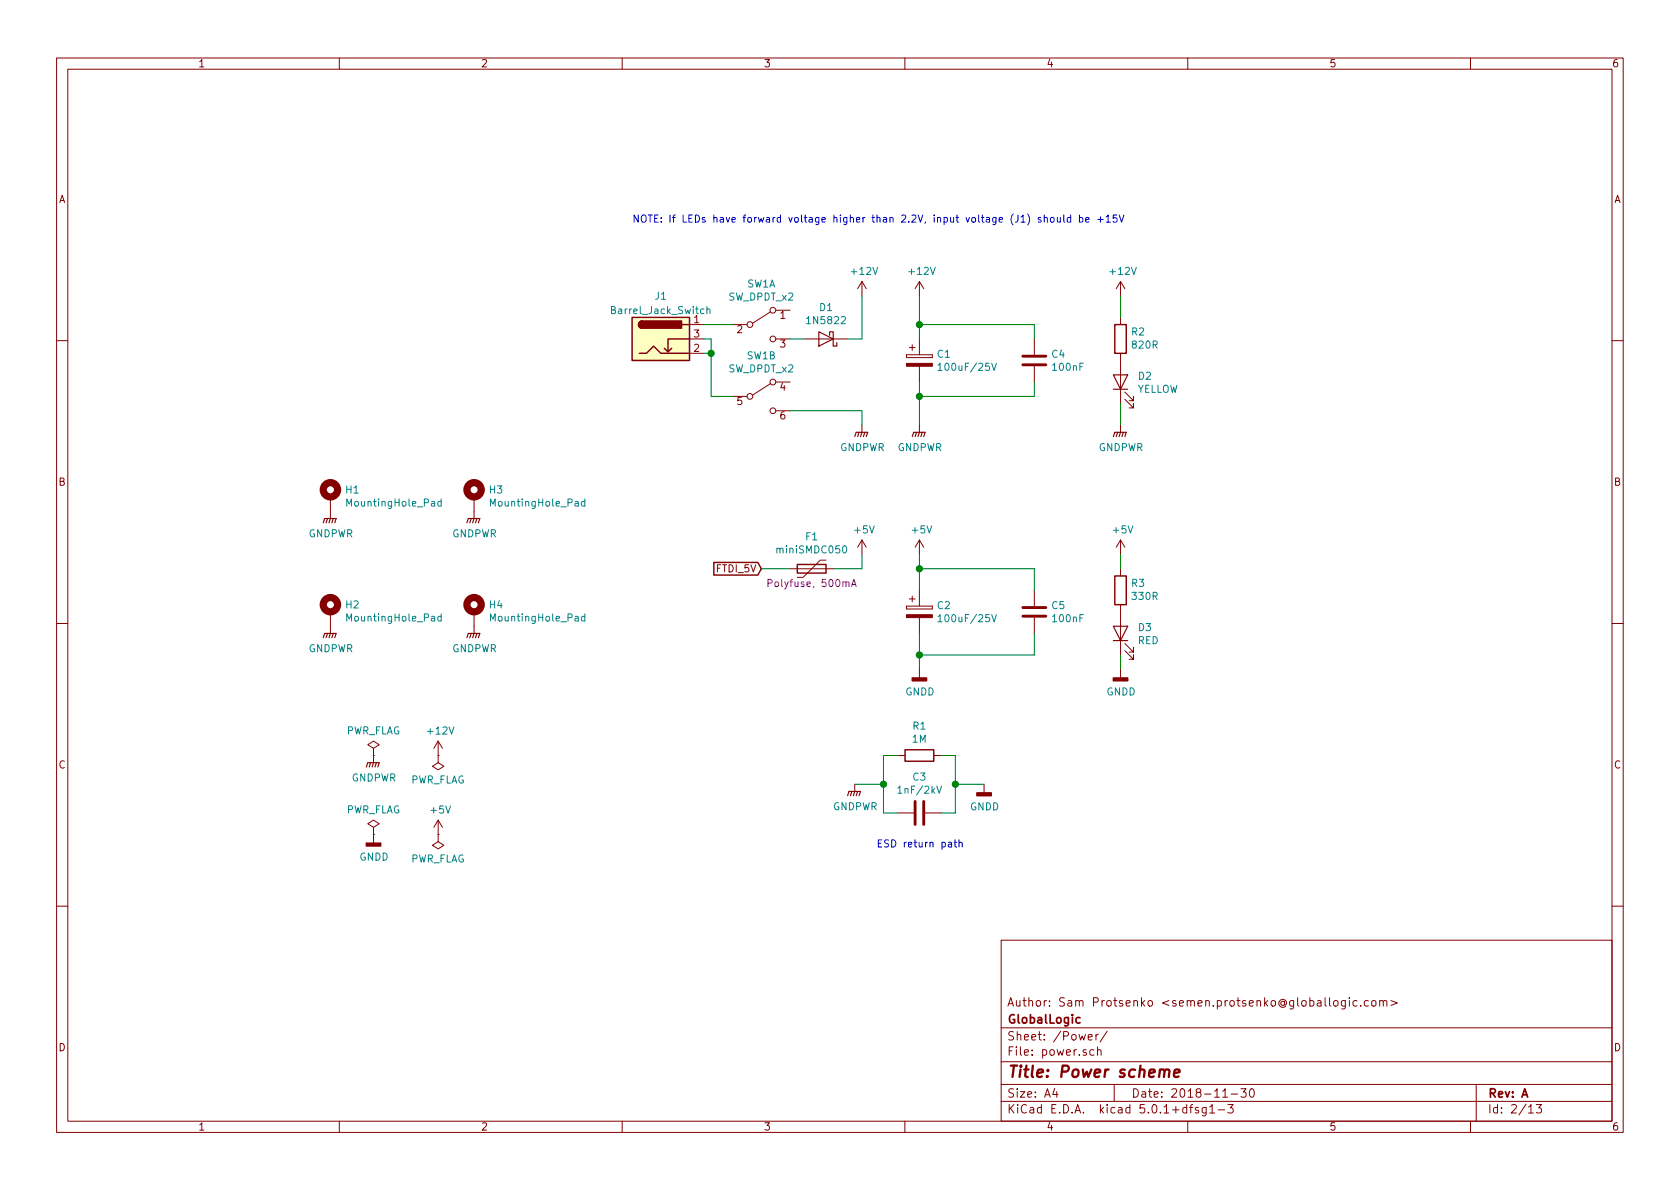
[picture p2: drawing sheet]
EESchema Schematic File Version 4
EELAYER 26 0
EELAYER END
$Descr A4 11693 8268
encoding utf-8
Sheet 2 13
Title "Power scheme"
Date "2018-11-30"
Rev "A"
Comp "GlobalLogic"
Comment1 "Author: Sam Protsenko <semen.protsenko@globallogic.com>"
Comment2 ""
Comment3 ""
Comment4 ""
$EndDescr
$Comp
L power:+12V #PWR?
U 1 1
P 6000 2050
AR Path="/5C1EEA91/5C00292E" Ref="#PWR?"  Part="1" 
AR Path="/5C21A6D9/5C00292E" Ref="#PWR?"  Part="1" 
AR Path="/5BFF6EC8/5C00292E" Ref="#PWR?"  Part="1" 
AR Path="/5C004DBD/5C00292E" Ref="#PWR010"  Part="1" 
F 0 "#PWR010" H 6000 1900 50  0001 C CNN
F 1 "+12V" H 6015 2223 50  0000 C CNN
F 2 "" H 6000 2050 50  0001 C CNN
F 3 "" H 6000 2050 50  0001 C CNN
	1    6000 2050
	1    0    0    -1  
$EndComp
$Comp
L Device:CP C?
U 1 1
P 6400 2500
AR Path="/5C1EEA91/5C002942" Ref="C?"  Part="1" 
AR Path="/5C21A6D9/5C002942" Ref="C?"  Part="1" 
AR Path="/5BFF6EC8/5C002942" Ref="C?"  Part="1" 
AR Path="/5C004DBD/5C002942" Ref="C1"  Part="1" 
F 0 "C1" H 6518 2546 50  0000 L CNN
F 1 "100uF/25V" H 6518 2455 50  0000 L CNN
F 2 "Capacitor_THT:CP_Radial_D6.3mm_P2.50mm" H 6438 2350 50  0001 C CNN
F 3 "~" H 6400 2500 50  0001 C CNN
	1    6400 2500
	1    0    0    -1  
$EndComp
$Comp
L Device:CP C?
U 1 1
P 6400 4250
AR Path="/5C1EEA91/5C002955" Ref="C?"  Part="1" 
AR Path="/5C21A6D9/5C002955" Ref="C?"  Part="1" 
AR Path="/5BFF6EC8/5C002955" Ref="C?"  Part="1" 
AR Path="/5C004DBD/5C002955" Ref="C2"  Part="1" 
F 0 "C2" H 6518 4296 50  0000 L CNN
F 1 "100uF/25V" H 6518 4205 50  0000 L CNN
F 2 "Capacitor_THT:CP_Radial_D6.3mm_P2.50mm" H 6438 4100 50  0001 C CNN
F 3 "~" H 6400 4250 50  0001 C CNN
	1    6400 4250
	1    0    0    -1  
$EndComp
$Comp
L power:+12V #PWR?
U 1 1
P 6400 2050
AR Path="/5C1EEA91/5C00295C" Ref="#PWR?"  Part="1" 
AR Path="/5C21A6D9/5C00295C" Ref="#PWR?"  Part="1" 
AR Path="/5BFF6EC8/5C00295C" Ref="#PWR?"  Part="1" 
AR Path="/5C004DBD/5C00295C" Ref="#PWR013"  Part="1" 
F 0 "#PWR013" H 6400 1900 50  0001 C CNN
F 1 "+12V" H 6415 2223 50  0000 C CNN
F 2 "" H 6400 2050 50  0001 C CNN
F 3 "" H 6400 2050 50  0001 C CNN
	1    6400 2050
	1    0    0    -1  
$EndComp
$Comp
L power:+5V #PWR?
U 1 1
P 6400 3850
AR Path="/5C1EEA91/5C002968" Ref="#PWR?"  Part="1" 
AR Path="/5C21A6D9/5C002968" Ref="#PWR?"  Part="1" 
AR Path="/5BFF6EC8/5C002968" Ref="#PWR?"  Part="1" 
AR Path="/5C004DBD/5C002968" Ref="#PWR015"  Part="1" 
F 0 "#PWR015" H 6400 3700 50  0001 C CNN
F 1 "+5V" H 6415 4023 50  0000 C CNN
F 2 "" H 6400 3850 50  0001 C CNN
F 3 "" H 6400 3850 50  0001 C CNN
	1    6400 3850
	1    0    0    -1  
$EndComp
Wire Wire Line
	6400 4100 6400 3950
Wire Wire Line
	6400 4400 6400 4550
$Comp
L power:+12V #PWR?
U 1 1
P 3050 5250
AR Path="/5C003476" Ref="#PWR?"  Part="1" 
AR Path="/5BFF6EC8/5C003476" Ref="#PWR?"  Part="1" 
AR Path="/5C004DBD/5C003476" Ref="#PWR05"  Part="1" 
F 0 "#PWR05" H 3050 5100 50  0001 C CNN
F 1 "+12V" H 3065 5423 50  0000 C CNN
F 2 "" H 3050 5250 50  0001 C CNN
F 3 "" H 3050 5250 50  0001 C CNN
	1    3050 5250
	1    0    0    -1  
$EndComp
$Comp
L power:PWR_FLAG #FLG?
U 1 1
P 2600 5250
AR Path="/5C00347C" Ref="#FLG?"  Part="1" 
AR Path="/5BFF6EC8/5C00347C" Ref="#FLG?"  Part="1" 
AR Path="/5C004DBD/5C00347C" Ref="#FLG01"  Part="1" 
F 0 "#FLG01" H 2600 5325 50  0001 C CNN
F 1 "PWR_FLAG" H 2600 5424 50  0000 C CNN
F 2 "" H 2600 5250 50  0001 C CNN
F 3 "~" H 2600 5250 50  0001 C CNN
	1    2600 5250
	1    0    0    -1  
$EndComp
$Comp
L power:PWR_FLAG #FLG?
U 1 1
P 3050 5250
AR Path="/5C003482" Ref="#FLG?"  Part="1" 
AR Path="/5BFF6EC8/5C003482" Ref="#FLG?"  Part="1" 
AR Path="/5C004DBD/5C003482" Ref="#FLG03"  Part="1" 
F 0 "#FLG03" H 3050 5325 50  0001 C CNN
F 1 "PWR_FLAG" H 3050 5423 50  0000 C CNN
F 2 "" H 3050 5250 50  0001 C CNN
F 3 "~" H 3050 5250 50  0001 C CNN
	1    3050 5250
	-1   0    0    1   
$EndComp
$Comp
L Connector:Barrel_Jack_Switch J1
U 1 1
P 4600 2350
F 0 "J1" H 4600 2650 50  0000 C CNN
F 1 "Barrel_Jack_Switch" H 4600 2550 50  0000 C CNN
F 2 "Connector_BarrelJack:BarrelJack_CUI_PJ-102AH_Horizontal" H 4650 2310 50  0001 C CNN
F 3 "~" H 4650 2310 50  0001 C CNN
	1    4600 2350
	1    0    0    -1  
$EndComp
$Comp
L Device:C C?
U 1 1
P 7200 2500
AR Path="/5C1EEA91/5C07E0CE" Ref="C?"  Part="1" 
AR Path="/5C003E55/5C07E0CE" Ref="C?"  Part="1" 
AR Path="/5C006D16/5C07E0CE" Ref="C?"  Part="1" 
AR Path="/5C004DBD/5C07E0CE" Ref="C4"  Part="1" 
F 0 "C4" H 7315 2546 50  0000 L CNN
F 1 "100nF" H 7315 2455 50  0000 L CNN
F 2 "Capacitor_SMD:C_1206_3216Metric" H 7238 2350 50  0001 C CNN
F 3 "~" H 7200 2500 50  0001 C CNN
	1    7200 2500
	1    0    0    -1  
$EndComp
$Comp
L Device:C C?
U 1 1
P 7200 4250
AR Path="/5C1EEA91/5C07E2E5" Ref="C?"  Part="1" 
AR Path="/5C003E55/5C07E2E5" Ref="C?"  Part="1" 
AR Path="/5C006D16/5C07E2E5" Ref="C?"  Part="1" 
AR Path="/5C004DBD/5C07E2E5" Ref="C5"  Part="1" 
F 0 "C5" H 7315 4296 50  0000 L CNN
F 1 "100nF" H 7315 4205 50  0000 L CNN
F 2 "Capacitor_SMD:C_1206_3216Metric" H 7238 4100 50  0001 C CNN
F 3 "~" H 7200 4250 50  0001 C CNN
	1    7200 4250
	1    0    0    -1  
$EndComp
Wire Wire Line
	6400 2650 6400 2750
Wire Wire Line
	6400 2350 6400 2250
Wire Wire Line
	7200 2350 7200 2250
Wire Wire Line
	7200 2250 6400 2250
Connection ~ 6400 2250
Wire Wire Line
	6400 2250 6400 2050
Wire Wire Line
	7200 2650 7200 2750
Wire Wire Line
	7200 2750 6400 2750
Connection ~ 6400 2750
Wire Wire Line
	7200 4100 7200 3950
Wire Wire Line
	7200 3950 6400 3950
Connection ~ 6400 3950
Wire Wire Line
	6400 3950 6400 3850
Wire Wire Line
	7200 4400 7200 4550
Wire Wire Line
	7200 4550 6400 4550
Connection ~ 6400 4550
Wire Wire Line
	6400 4550 6400 4650
$Comp
L Device:LED D2
U 1 1
P 7800 2650
F 0 "D2" V 7838 2532 50  0000 R CNN
F 1 "YELLOW" V 7747 2532 50  0000 R CNN
F 2 "LED_THT:LED_D5.0mm" H 7800 2650 50  0001 C CNN
F 3 "~" H 7800 2650 50  0001 C CNN
	1    7800 2650
	0    -1   -1   0   
$EndComp
$Comp
L Device:R R2
U 1 1
P 7800 2350
F 0 "R2" H 7730 2304 50  0000 R CNN
F 1 "820R" H 7730 2395 50  0000 R CNN
F 2 "Resistor_SMD:R_1206_3216Metric" V 7730 2350 50  0001 C CNN
F 3 "~" H 7800 2350 50  0001 C CNN
	1    7800 2350
	-1   0    0    1   
$EndComp
$Comp
L power:+12V #PWR018
U 1 1
P 7800 2050
F 0 "#PWR018" H 7800 1900 50  0001 C CNN
F 1 "+12V" H 7815 2223 50  0000 C CNN
F 2 "" H 7800 2050 50  0001 C CNN
F 3 "" H 7800 2050 50  0001 C CNN
	1    7800 2050
	1    0    0    -1  
$EndComp
$Comp
L Device:LED D3
U 1 1
P 7800 4400
F 0 "D3" V 7838 4282 50  0000 R CNN
F 1 "RED" V 7747 4282 50  0000 R CNN
F 2 "LED_THT:LED_D5.0mm" H 7800 4400 50  0001 C CNN
F 3 "~" H 7800 4400 50  0001 C CNN
	1    7800 4400
	0    -1   -1   0   
$EndComp
$Comp
L Device:R R3
U 1 1
P 7800 4100
F 0 "R3" H 7730 4054 50  0000 R CNN
F 1 "330R" H 7730 4145 50  0000 R CNN
F 2 "Resistor_SMD:R_1206_3216Metric" V 7730 4100 50  0001 C CNN
F 3 "~" H 7800 4100 50  0001 C CNN
	1    7800 4100
	-1   0    0    1   
$EndComp
$Comp
L power:+5V #PWR?
U 1 1
P 7800 3850
AR Path="/5C1EEA91/5C123A87" Ref="#PWR?"  Part="1" 
AR Path="/5C21A6D9/5C123A87" Ref="#PWR?"  Part="1" 
AR Path="/5BFF6EC8/5C123A87" Ref="#PWR?"  Part="1" 
AR Path="/5C004DBD/5C123A87" Ref="#PWR020"  Part="1" 
F 0 "#PWR020" H 7800 3700 50  0001 C CNN
F 1 "+5V" H 7815 4023 50  0000 C CNN
F 2 "" H 7800 3850 50  0001 C CNN
F 3 "" H 7800 3850 50  0001 C CNN
	1    7800 3850
	1    0    0    -1  
$EndComp
Wire Wire Line
	7800 3950 7800 3850
Wire Wire Line
	7800 4650 7800 4550
$Comp
L Switch:SW_DPDT_x2 SW1
U 1 1
P 5300 2250
F 0 "SW1" H 5300 2535 50  0000 C CNN
F 1 "SW_DPDT_x2" H 5300 2444 50  0000 C CNN
F 2 "Button_Switch_THT_CW:SW_CW_GF-126-0305_DPDT" H 5300 2250 50  0001 C CNN
F 3 "" H 5300 2250 50  0001 C CNN
	1    5300 2250
	1    0    0    -1  
$EndComp
Wire Wire Line
	4900 2250 5100 2250
Text Notes 4400 1550 0    50   ~ 0
NOTE: If LEDs have forward voltage higher than 2.2V, input voltage (J1) should be +15V
$Comp
L Switch:SW_DPDT_x2 SW1
U 2 1
P 5300 2750
F 0 "SW1" H 5300 3035 50  0000 C CNN
F 1 "SW_DPDT_x2" H 5300 2944 50  0000 C CNN
F 2 "Button_Switch_THT_CW:SW_CW_GF-126-0305_DPDT" H 5300 2750 50  0001 C CNN
F 3 "" H 5300 2750 50  0001 C CNN
	2    5300 2750
	1    0    0    -1  
$EndComp
Wire Wire Line
	4900 2350 4950 2350
Wire Wire Line
	4950 2350 4950 2450
Wire Wire Line
	4950 2450 4900 2450
Wire Wire Line
	5100 2750 4950 2750
Wire Wire Line
	4950 2750 4950 2450
Connection ~ 4950 2450
Wire Wire Line
	6400 2750 6400 2950
Wire Wire Line
	7800 2200 7800 2050
Wire Wire Line
	7800 2800 7800 2950
$Comp
L power:GNDPWR #PWR011
U 1 1
P 6000 2950
F 0 "#PWR011" H 6000 2750 50  0001 C CNN
F 1 "GNDPWR" H 6004 2796 50  0000 C CNN
F 2 "" H 6000 2900 50  0001 C CNN
F 3 "" H 6000 2900 50  0001 C CNN
	1    6000 2950
	1    0    0    -1  
$EndComp
$Comp
L power:GNDPWR #PWR014
U 1 1
P 6400 2950
F 0 "#PWR014" H 6400 2750 50  0001 C CNN
F 1 "GNDPWR" H 6404 2796 50  0000 C CNN
F 2 "" H 6400 2900 50  0001 C CNN
F 3 "" H 6400 2900 50  0001 C CNN
	1    6400 2950
	1    0    0    -1  
$EndComp
$Comp
L power:GNDPWR #PWR019
U 1 1
P 7800 2950
F 0 "#PWR019" H 7800 2750 50  0001 C CNN
F 1 "GNDPWR" H 7804 2796 50  0000 C CNN
F 2 "" H 7800 2900 50  0001 C CNN
F 3 "" H 7800 2900 50  0001 C CNN
	1    7800 2950
	1    0    0    -1  
$EndComp
$Comp
L power:GNDPWR #PWR03
U 1 1
P 2600 5250
F 0 "#PWR03" H 2600 5050 50  0001 C CNN
F 1 "GNDPWR" H 2604 5096 50  0000 C CNN
F 2 "" H 2600 5200 50  0001 C CNN
F 3 "" H 2600 5200 50  0001 C CNN
	1    2600 5250
	1    0    0    -1  
$EndComp
$Comp
L power:GNDD #PWR016
U 1 1
P 6400 4650
F 0 "#PWR016" H 6400 4400 50  0001 C CNN
F 1 "GNDD" H 6404 4495 50  0000 C CNN
F 2 "" H 6400 4650 50  0001 C CNN
F 3 "" H 6400 4650 50  0001 C CNN
	1    6400 4650
	1    0    0    -1  
$EndComp
$Comp
L power:GNDD #PWR021
U 1 1
P 7800 4650
F 0 "#PWR021" H 7800 4400 50  0001 C CNN
F 1 "GNDD" H 7804 4495 50  0000 C CNN
F 2 "" H 7800 4650 50  0001 C CNN
F 3 "" H 7800 4650 50  0001 C CNN
	1    7800 4650
	1    0    0    -1  
$EndComp
$Comp
L Diode:1N5822 D1
U 1 1
P 5750 2350
F 0 "D1" H 5750 2134 50  0000 C CNN
F 1 "1N5822" H 5750 2225 50  0000 C CNN
F 2 "Diode_THT:D_DO-201AD_P15.24mm_Horizontal" H 5750 2175 50  0001 C CNN
F 3 "http://www.vishay.com/docs/88526/1n5820.pdf" H 5750 2350 50  0001 C CNN
	1    5750 2350
	-1   0    0    1   
$EndComp
Wire Wire Line
	5500 2350 5600 2350
Wire Wire Line
	5900 2350 6000 2350
Wire Wire Line
	6000 2350 6000 2050
Wire Wire Line
	6000 2950 6000 2850
Wire Wire Line
	6000 2850 5500 2850
$Comp
L power:GNDPWR #PWR09
U 1 1
P 5950 5450
F 0 "#PWR09" H 5950 5250 50  0001 C CNN
F 1 "GNDPWR" H 5954 5296 50  0000 C CNN
F 2 "" H 5950 5400 50  0001 C CNN
F 3 "" H 5950 5400 50  0001 C CNN
	1    5950 5450
	1    0    0    -1  
$EndComp
$Comp
L power:GNDD #PWR017
U 1 1
P 6850 5450
F 0 "#PWR017" H 6850 5200 50  0001 C CNN
F 1 "GNDD" H 6854 5295 50  0000 C CNN
F 2 "" H 6850 5450 50  0001 C CNN
F 3 "" H 6850 5450 50  0001 C CNN
	1    6850 5450
	1    0    0    -1  
$EndComp
$Comp
L Mechanical:MountingHole_Pad H?
U 1 1
P 2300 3450
AR Path="/5C08611A" Ref="H?"  Part="1" 
AR Path="/5C004DBD/5C08611A" Ref="H1"  Part="1" 
F 0 "H1" H 2400 3501 50  0000 L CNN
F 1 "MountingHole_Pad" H 2400 3410 50  0000 L CNN
F 2 "MountingHole:MountingHole_3.2mm_M3_Pad" H 2300 3450 50  0001 C CNN
F 3 "~" H 2300 3450 50  0001 C CNN
	1    2300 3450
	1    0    0    -1  
$EndComp
$Comp
L Mechanical:MountingHole_Pad H?
U 1 1
P 3300 3450
AR Path="/5C086121" Ref="H?"  Part="1" 
AR Path="/5C004DBD/5C086121" Ref="H3"  Part="1" 
F 0 "H3" H 3400 3501 50  0000 L CNN
F 1 "MountingHole_Pad" H 3400 3410 50  0000 L CNN
F 2 "MountingHole:MountingHole_3.2mm_M3_Pad" H 3300 3450 50  0001 C CNN
F 3 "~" H 3300 3450 50  0001 C CNN
	1    3300 3450
	1    0    0    -1  
$EndComp
$Comp
L Mechanical:MountingHole_Pad H?
U 1 1
P 2300 4250
AR Path="/5C086128" Ref="H?"  Part="1" 
AR Path="/5C004DBD/5C086128" Ref="H2"  Part="1" 
F 0 "H2" H 2400 4301 50  0000 L CNN
F 1 "MountingHole_Pad" H 2400 4210 50  0000 L CNN
F 2 "MountingHole:MountingHole_3.2mm_M3_Pad" H 2300 4250 50  0001 C CNN
F 3 "~" H 2300 4250 50  0001 C CNN
	1    2300 4250
	1    0    0    -1  
$EndComp
$Comp
L Mechanical:MountingHole_Pad H?
U 1 1
P 3300 4250
AR Path="/5C08612F" Ref="H?"  Part="1" 
AR Path="/5C004DBD/5C08612F" Ref="H4"  Part="1" 
F 0 "H4" H 3400 4301 50  0000 L CNN
F 1 "MountingHole_Pad" H 3400 4210 50  0000 L CNN
F 2 "MountingHole:MountingHole_3.2mm_M3_Pad" H 3300 4250 50  0001 C CNN
F 3 "~" H 3300 4250 50  0001 C CNN
	1    3300 4250
	1    0    0    -1  
$EndComp
$Comp
L power:GNDPWR #PWR?
U 1 1
P 2300 4350
AR Path="/5C086136" Ref="#PWR?"  Part="1" 
AR Path="/5C004DBD/5C086136" Ref="#PWR02"  Part="1" 
F 0 "#PWR02" H 2300 4150 50  0001 C CNN
F 1 "GNDPWR" H 2304 4196 50  0000 C CNN
F 2 "" H 2300 4300 50  0001 C CNN
F 3 "" H 2300 4300 50  0001 C CNN
	1    2300 4350
	1    0    0    -1  
$EndComp
$Comp
L power:GNDPWR #PWR?
U 1 1
P 3300 4350
AR Path="/5C08613C" Ref="#PWR?"  Part="1" 
AR Path="/5C004DBD/5C08613C" Ref="#PWR08"  Part="1" 
F 0 "#PWR08" H 3300 4150 50  0001 C CNN
F 1 "GNDPWR" H 3304 4196 50  0000 C CNN
F 2 "" H 3300 4300 50  0001 C CNN
F 3 "" H 3300 4300 50  0001 C CNN
	1    3300 4350
	1    0    0    -1  
$EndComp
$Comp
L power:GNDPWR #PWR?
U 1 1
P 2300 3550
AR Path="/5C086142" Ref="#PWR?"  Part="1" 
AR Path="/5C004DBD/5C086142" Ref="#PWR01"  Part="1" 
F 0 "#PWR01" H 2300 3350 50  0001 C CNN
F 1 "GNDPWR" H 2304 3396 50  0000 C CNN
F 2 "" H 2300 3500 50  0001 C CNN
F 3 "" H 2300 3500 50  0001 C CNN
	1    2300 3550
	1    0    0    -1  
$EndComp
$Comp
L power:GNDPWR #PWR?
U 1 1
P 3300 3550
AR Path="/5C086148" Ref="#PWR?"  Part="1" 
AR Path="/5C004DBD/5C086148" Ref="#PWR07"  Part="1" 
F 0 "#PWR07" H 3300 3350 50  0001 C CNN
F 1 "GNDPWR" H 3304 3396 50  0000 C CNN
F 2 "" H 3300 3500 50  0001 C CNN
F 3 "" H 3300 3500 50  0001 C CNN
	1    3300 3550
	1    0    0    -1  
$EndComp
$Comp
L Device:Polyfuse F1
U 1 1
P 5650 3950
F 0 "F1" V 5425 3950 50  0000 C CNN
F 1 "miniSMDC050" V 5516 3950 50  0000 C CNN
F 2 "Fuse:Fuse_1812_4532Metric" H 5700 3750 50  0001 L CNN
F 3 "~" H 5650 3950 50  0001 C CNN
F 4 "Polyfuse, 500mA" V 5750 3950 50  0000 C CNN "Description"
	1    5650 3950
	0    1    1    0   
$EndComp
Text GLabel 5300 3950 0    50   Input ~ 0
FTDI_5V
$Comp
L power:+5V #PWR?
U 1 1
P 6000 3850
AR Path="/5C1EEA91/5C062019" Ref="#PWR?"  Part="1" 
AR Path="/5C21A6D9/5C062019" Ref="#PWR?"  Part="1" 
AR Path="/5BFF6EC8/5C062019" Ref="#PWR?"  Part="1" 
AR Path="/5C004DBD/5C062019" Ref="#PWR012"  Part="1" 
F 0 "#PWR012" H 6000 3700 50  0001 C CNN
F 1 "+5V" H 6015 4023 50  0000 C CNN
F 2 "" H 6000 3850 50  0001 C CNN
F 3 "" H 6000 3850 50  0001 C CNN
	1    6000 3850
	1    0    0    -1  
$EndComp
Wire Wire Line
	5300 3950 5500 3950
Wire Wire Line
	5800 3950 6000 3950
Wire Wire Line
	6000 3950 6000 3850
$Comp
L Device:R R1
U 1 1
P 6400 5250
F 0 "R1" V 6193 5250 50  0000 C CNN
F 1 "1M" V 6284 5250 50  0000 C CNN
F 2 "Resistor_SMD:R_1206_3216Metric" V 6330 5250 50  0001 C CNN
F 3 "~" H 6400 5250 50  0001 C CNN
	1    6400 5250
	0    1    1    0   
$EndComp
$Comp
L Device:C C3
U 1 1
P 6400 5650
F 0 "C3" V 6148 5650 50  0000 C CNN
F 1 "1nF/2kV" V 6239 5650 50  0000 C CNN
F 2 "Capacitor_THT:C_Disc_D6.0mm_W2.5mm_P5.00mm" H 6438 5500 50  0001 C CNN
F 3 "~" H 6400 5650 50  0001 C CNN
	1    6400 5650
	0    1    1    0   
$EndComp
Wire Wire Line
	6250 5650 6150 5650
Wire Wire Line
	6150 5650 6150 5450
Wire Wire Line
	6150 5250 6250 5250
Wire Wire Line
	6550 5250 6650 5250
Wire Wire Line
	6650 5250 6650 5450
Wire Wire Line
	6650 5650 6550 5650
Wire Wire Line
	5950 5450 6150 5450
Connection ~ 6150 5450
Wire Wire Line
	6150 5450 6150 5250
Wire Wire Line
	6850 5450 6650 5450
Connection ~ 6650 5450
Wire Wire Line
	6650 5450 6650 5650
Text Notes 6100 5900 0    50   ~ 0
ESD return path
$Comp
L power:PWR_FLAG #FLG?
U 1 1
P 2600 5800
AR Path="/5C06B812" Ref="#FLG?"  Part="1" 
AR Path="/5BFF6EC8/5C06B812" Ref="#FLG?"  Part="1" 
AR Path="/5C004DBD/5C06B812" Ref="#FLG02"  Part="1" 
F 0 "#FLG02" H 2600 5875 50  0001 C CNN
F 1 "PWR_FLAG" H 2600 5974 50  0000 C CNN
F 2 "" H 2600 5800 50  0001 C CNN
F 3 "~" H 2600 5800 50  0001 C CNN
	1    2600 5800
	1    0    0    -1  
$EndComp
$Comp
L power:GNDD #PWR04
U 1 1
P 2600 5800
F 0 "#PWR04" H 2600 5550 50  0001 C CNN
F 1 "GNDD" H 2604 5645 50  0000 C CNN
F 2 "" H 2600 5800 50  0001 C CNN
F 3 "" H 2600 5800 50  0001 C CNN
	1    2600 5800
	1    0    0    -1  
$EndComp
$Comp
L power:PWR_FLAG #FLG?
U 1 1
P 3050 5800
AR Path="/5C06D66B" Ref="#FLG?"  Part="1" 
AR Path="/5BFF6EC8/5C06D66B" Ref="#FLG?"  Part="1" 
AR Path="/5C004DBD/5C06D66B" Ref="#FLG04"  Part="1" 
F 0 "#FLG04" H 3050 5875 50  0001 C CNN
F 1 "PWR_FLAG" H 3050 5973 50  0000 C CNN
F 2 "" H 3050 5800 50  0001 C CNN
F 3 "~" H 3050 5800 50  0001 C CNN
	1    3050 5800
	-1   0    0    1   
$EndComp
$Comp
L power:+5V #PWR?
U 1 1
P 3050 5800
AR Path="/5C1EEA91/5C06DEFA" Ref="#PWR?"  Part="1" 
AR Path="/5C21A6D9/5C06DEFA" Ref="#PWR?"  Part="1" 
AR Path="/5BFF6EC8/5C06DEFA" Ref="#PWR?"  Part="1" 
AR Path="/5C004DBD/5C06DEFA" Ref="#PWR06"  Part="1" 
F 0 "#PWR06" H 3050 5650 50  0001 C CNN
F 1 "+5V" H 3065 5973 50  0000 C CNN
F 2 "" H 3050 5800 50  0001 C CNN
F 3 "" H 3050 5800 50  0001 C CNN
	1    3050 5800
	1    0    0    -1  
$EndComp
$EndSCHEMATC
